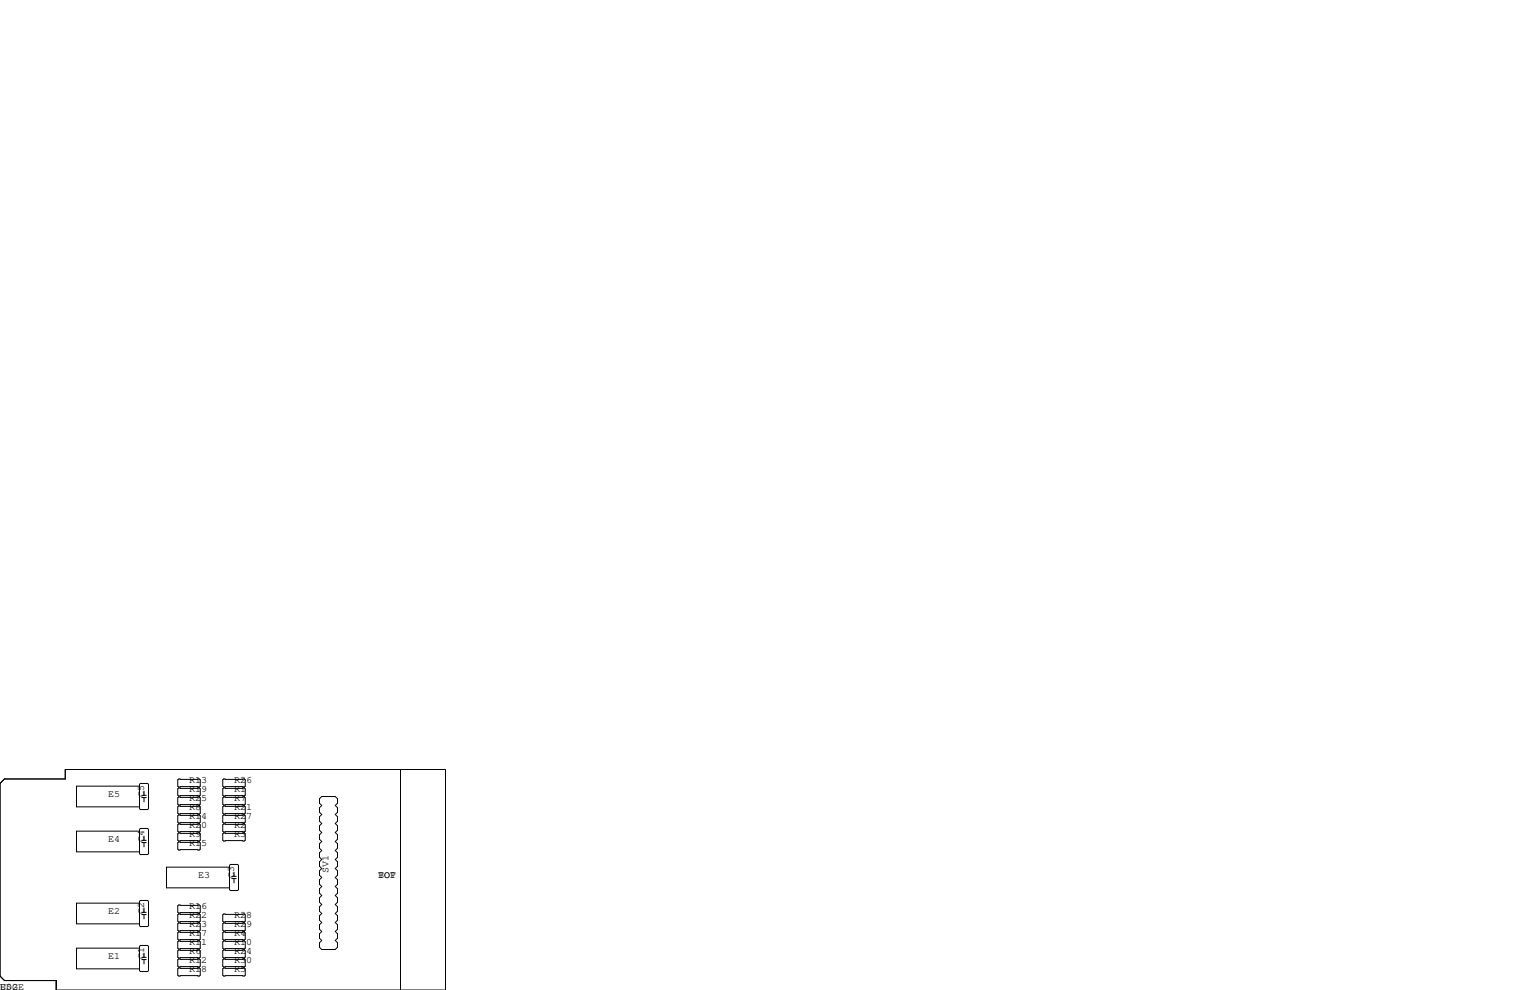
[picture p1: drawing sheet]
<svg xmlns="http://www.w3.org/2000/svg" width="432mm" height="279mm" viewBox="0 0 432 279" stroke-linecap="round" stroke-linejoin="round" font-family="sans-serif">
<g fill="none" stroke="#000" stroke-width=".28">
<path d="M50.4 219.8h5.9l.2 .3v1.8l-.2 .2h-5.9l-.2-.2v-1.8zM63.1 219.8h5.9l.2 .3v1.8l-.2 .2h-5.9l-.2-.2v-1.8zM113 217.2v62.2M0 221.1l1.3-1.3h17.1v-2.6h107.3v62.2h-109.8v-2.7h-14.6l-1.3-1.2zM39.4 221.9h-17.8v5.8h17.8M39.4 234.6h-17.8v5.8h17.8M39.6 221.1h2.1l.2 .3v6.8l-.2 .3h-2.1l-.2-.3v-6.8zM39.6 233.8h2.1l.2 .3v6.8l-.2 .3h-2.1l-.2-.3v-6.8zM40 225.1h1.3M40 237.8h1.3M40 237.2h1.3M40 224.5h1.3"/>
<path d="M40.6 223.3v1.2M40.6 225.1v1.2M40.6 236v1.2M40.6 237.8v1.2M50.4 235.1h5.9l.2 .2v1.8l-.2 .3h-5.9l-.2-.3v-1.8zM50.4 222.4h5.9l.2 .2v1.8l-.2 .3h-5.9l-.2-.3v-1.8zM50.4 232.5h5.9l.2 .3v1.8l-.2 .2h-5.9l-.2-.2v-1.8zM50.4 224.9h5.9l.2 .3v1.7l-.2 .3h-5.9l-.2-.3v-1.7zM50.4 227.5h5.9l.2 .2v1.8l-.2 .2h-5.9l-.2-.2v-1.8zM50.4 230h5.9l.2 .3v1.7l-.2 .3h-5.9l-.2-.3v-1.7zM50.4 237.6h5.9l.2 .3v1.7l-.2 .3h-5.9l-.2-.3v-1.7zM63.1 222.4h5.9l.2 .2v1.8l-.2 .3h-5.9l-.2-.3v-1.8z"/>
<path d="M63.1 224.9h5.9l.2 .3v1.7l-.2 .3h-5.9l-.2-.3v-1.7zM63.1 227.5h5.9l.2 .2v1.8l-.2 .2h-5.9l-.2-.2v-1.8zM63.1 230h5.9l.2 .3v1.7l-.2 .3h-5.9l-.2-.3v-1.7zM63.1 232.5h5.9l.2 .3v1.8l-.2 .2h-5.9l-.2-.2v-1.8zM63.1 235.1h5.9l.2 .2v1.8l-.2 .3h-5.9l-.2-.3v-1.8zM90.2 225.4l.6-.6h3.8l.7 .6v1.3l-.7 .6 .7 .7v1.2l-.7 .7 .7 .6v1.3l-.7 .6 .7 .6v1.3l-.7 .6 .7 .7v1.3l-.7 .6 .7 .6v1.3l-.7 .6 .7 .7v1.2l-.7 .7 .7 .6v1.3l-.7 .6 .7 .6v1.3l-.7 .6 .7 .7v1.3l-.7 .6 .7 .6v1.3l-.7 .6 .7 .7v1.2l-.7 .7 .7 .6v1.3l-.7 .6 .7 .6v1.3l-.7 .6 .7 .7v1.3l-.7 .6 .7 .6v1.3l-.7 .6 .7 .7v1.2l-.7 .7h-3.8l-.6-.7v-1.2l.6-.7-.6-.6v-1.3l.6-.6-.6-.6v-1.3l.6-.7-.6-.6v-1.3l.6-.6-.6-.6v-1.3l.6-.6-.6-.7v-1.2l.6-.7-.6-.6v-1.3l.6-.6-.6-.6v-1.3l.6-.7-.6-.6v-1.3l.6-.6-.6-.6v-1.3l.6-.6-.6-.7v-1.2l.6-.7-.6-.6v-1.3l.6-.6-.6-.6v-1.3l.6-.7-.6-.6v-1.3l.6-.6-.6-.6v-1.3l.6-.6-.6-.7v-1.2l.6-.7-.6-.6zM39.4 254.9h-17.8v5.8h17.8M39.4 254.4l.2-.3h2.1l.2 .3v6.8l-.2 .3h-2.1l-.2-.3zM40 258.1h1.3M40 257.5h1.3M40.6 256.3v1.2M40.6 258.1v1.2"/>
<path d="M50.2 255.7l.2-.3h5.9l.2 .3v1.7l-.2 .3h-5.9l-.2-.3zM50.2 258.2l.2-.3h5.9l.2 .3v1.8l-.2 .2h-5.9l-.2-.2zM62.9 258.2l.2-.3h5.9l.2 .3v1.8l-.2 .2h-5.9l-.2-.2zM64.8 244.7h-17.8v5.9h17.8M65 244h2.1l.2 .2v6.9l-.2 .2h-2.1l-.2-.2v-6.9zM65.4 248h1.3M65.4 247.3h1.3M66 246.1v1.2M66 248v1.2M39.4 267.6h-17.8v5.8h17.8M39.4 267.1l.2-.3h2.1l.2 .3v6.8l-.2 .3h-2.1l-.2-.3zM40 270.8h1.3"/>
<path d="M40 270.2h1.3M40.6 269v1.2M40.6 270.8v1.2M50.2 263.3l.2-.3h5.9l.2 .3v1.7l-.2 .3h-5.9l-.2-.3zM50.2 260.7l.2-.2h5.9l.2 .2v1.8l-.2 .3h-5.9l-.2-.3zM50.2 273.4l.2-.2h5.9l.2 .2v1.8l-.2 .3h-5.9l-.2-.3zM50.2 268.4l.2-.3h5.9l.2 .3v1.7l-.2 .3h-5.9l-.2-.3zM50.2 265.8l.2-.2h5.9l.2 .2v1.8l-.2 .2h-5.9l-.2-.2zM50.2 270.9l.2-.3h5.9l.2 .3v1.8l-.2 .2h-5.9l-.2-.2zM62.9 260.7l.2-.2h5.9l.2 .2v1.8l-.2 .3h-5.9l-.2-.3zM62.9 263.3l.2-.3h5.9l.2 .3v1.7l-.2 .3h-5.9l-.2-.3zM62.9 265.8l.2-.2h5.9l.2 .2v1.8l-.2 .2h-5.9l-.2-.2z"/>
<path d="M62.9 268.4l.2-.3h5.9l.2 .3v1.7l-.2 .3h-5.9l-.2-.3zM62.9 270.9l.2-.3h5.9l.2 .3v1.8l-.2 .2h-5.9l-.2-.2zM62.9 273.4l.2-.2h5.9l.2 .2v1.8l-.2 .3h-5.9l-.2-.3z"/>
</g>
<g font-size="2.8">
<text x="53.3" y="221">R13</text>
<text x="66" y="221">R26</text>
<text x="30.5" y="224.8">E5</text>
<text x="40.6" y="224.8" transform="rotate(-90 40.6 224.8)">C5</text>
<text x="53.3" y="223.5">R19</text>
<text x="53.3" y="226.1">R25</text>
<text x="66" y="223.5">R1</text>
<text x="66" y="226.1">R7</text>
<text x="53.3" y="228.6">R8</text>
<text x="53.3" y="231.1">R14</text>
<text x="53.3" y="233.7">R20</text>
<text x="66" y="233.7">R2</text>
<text x="66" y="228.6">R21</text>
<text x="66" y="231.1">R27</text>
<text x="30.5" y="237.5">E4</text>
<text x="40.6" y="237.5" transform="rotate(-90 40.6 237.5)">C4</text>
<text x="53.3" y="236.2">R9</text>
<text x="53.3" y="238.8">R15</text>
<text x="66" y="236.2">R3</text>
<text x="55.9" y="247.6">E3</text>
<text x="66" y="247.6" transform="rotate(-90 66 247.6)">C3</text>
<text x="92.7" y="246.4" transform="rotate(-90 92.7 246.4)">SV1</text>
<text x="106.7" y="247.6">BOT</text>
<text x="106.7" y="247.6">T P</text>
<text x="30.5" y="257.8">E2</text>
<text x="40.6" y="257.8" transform="rotate(-90 40.6 257.8)">C2</text>
<text x="53.3" y="256.5">R16</text>
<text x="53.3" y="259.1">R22</text>
<text x="53.3" y="261.6">R23</text>
<text x="66" y="259.1">R28</text>
<text x="66" y="261.6">R29</text>
<text x="53.3" y="269.2">R6</text>
<text x="53.3" y="266.7">R11</text>
<text x="53.3" y="264.2">R17</text>
<text x="66" y="264.2">R4</text>
<text x="66" y="266.7">R10</text>
<text x="66" y="269.2">R24</text>
<text x="30.5" y="270.5">E1</text>
<text x="40.6" y="270.5" transform="rotate(-90 40.6 270.5)">C1</text>
<text x="53.3" y="271.8">R12</text>
<text x="53.3" y="274.3">R18</text>
<text x="66" y="274.3">R5</text>
<text x="66" y="271.8">R30</text>
<text x="0" y="279.4">EDGE</text>
<text x="0" y="279.4">U$2</text>
</g>
</svg>
